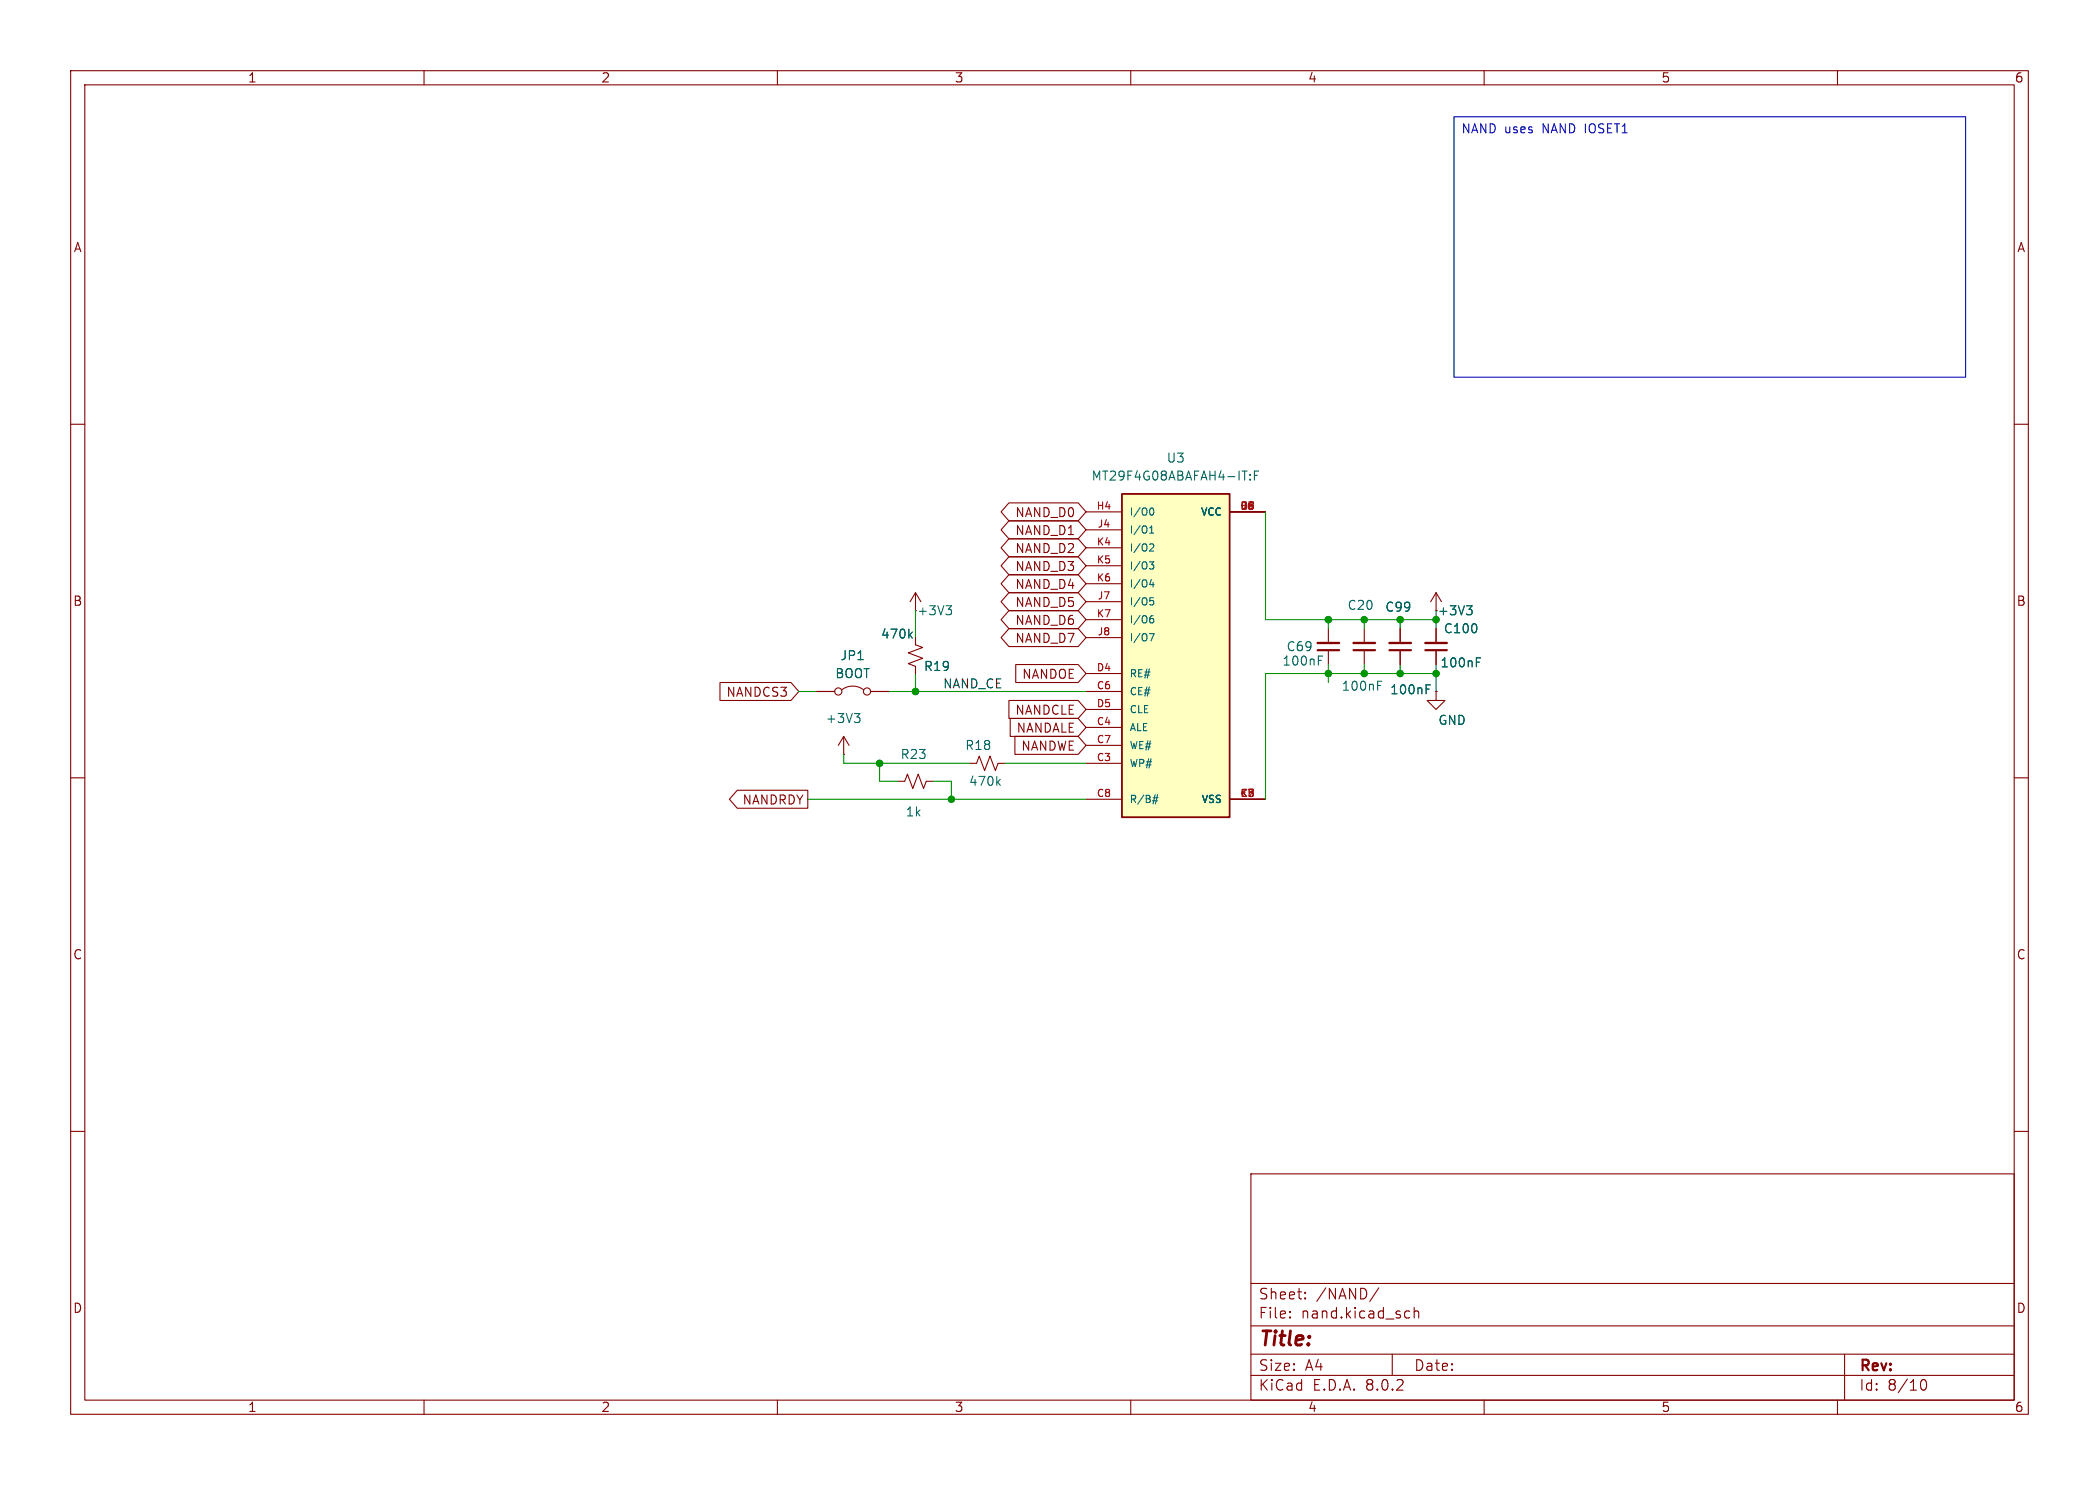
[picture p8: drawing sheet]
(kicad_sch
 (version 20231120)
 (generator "eeschema")
 (generator_version "8.0")
 (paper "A4")
 (lib_symbols
  (symbol "Device:C_Small"
   (pin_numbers hide)
   (pin_names
    (offset 0.254) hide) (exclude_from_sim no) (in_bom yes) (on_board yes)
   (property "Reference" "C" (at 0.254 1.778 0) (effects (font (size 1.27 1.27)) (justify left)))
   (property "Value" "C_Small" (at 0.254 -2.032 0) (effects (font (size 1.27 1.27)) (justify left)))
   (property "Footprint" "" (at 0 0 0) (effects (font (size 1.27 1.27)) (hide yes)))
   (property "Datasheet" "~" (at 0 0 0) (effects (font (size 1.27 1.27)) (hide yes)))
   (property "Description" "Unpolarized capacitor, small symbol" (at 0 0 0) (effects (font (size 1.27 1.27)) (hide yes)))
   (symbol "C_Small_0_1"
    (polyline (pts (xy -1.524 -0.508) (xy 1.524 -0.508)) (stroke (width 0.3302) (type default)) (fill (type none)))
    (polyline (pts (xy -1.524 0.508) (xy 1.524 0.508)) (stroke (width 0.3048) (type default)) (fill (type none))))
   (symbol "C_Small_1_1"
    (pin passive line (at 0 2.54 270) (length 2.032) (name "~" (effects (font (size 1.27 1.27)))) (number "1" (effects (font (size 1.27 1.27)))))
    (pin passive line (at 0 -2.54 90) (length 2.032) (name "~" (effects (font (size 1.27 1.27)))) (number "2" (effects (font (size 1.27 1.27)))))))
  (symbol "Device:R_Small_US"
   (pin_numbers hide)
   (pin_names
    (offset 0.254) hide) (exclude_from_sim no) (in_bom yes) (on_board yes)
   (property "Reference" "R" (at 0.762 0.508 0) (effects (font (size 1.27 1.27)) (justify left)))
   (property "Value" "R_Small_US" (at 0.762 -1.016 0) (effects (font (size 1.27 1.27)) (justify left)))
   (property "Footprint" "" (at 0 0 0) (effects (font (size 1.27 1.27)) (hide yes)))
   (property "Datasheet" "~" (at 0 0 0) (effects (font (size 1.27 1.27)) (hide yes)))
   (property "Description" "Resistor, small US symbol" (at 0 0 0) (effects (font (size 1.27 1.27)) (hide yes)))
   (symbol "R_Small_US_1_1"
    (polyline (pts (xy 0 0) (xy 1.016 -0.381) (xy 0 -0.762) (xy -1.016 -1.143) (xy 0 -1.524)) (stroke (width 0) (type default)) (fill (type none)))
    (polyline (pts (xy 0 1.524) (xy 1.016 1.143) (xy 0 0.762) (xy -1.016 0.381) (xy 0 0)) (stroke (width 0) (type default)) (fill (type none)))
    (pin passive line (at 0 2.54 270) (length 1.016) (name "~" (effects (font (size 1.27 1.27)))) (number "1" (effects (font (size 1.27 1.27)))))
    (pin passive line (at 0 -2.54 90) (length 1.016) (name "~" (effects (font (size 1.27 1.27)))) (number "2" (effects (font (size 1.27 1.27)))))))
  (symbol "GhazanCustom:MT29F4G08ABAFAH4-IT{colon}F"
   (pin_names
    (offset 1.016)) (exclude_from_sim no) (in_bom yes) (on_board yes)
   (property "Reference" "U" (at -7.6317 23.4038 0) (effects (font (size 1.27 1.27)) (justify left bottom)))
   (property "Value" "MT29F4G08ABAFAH4-IT:F" (at -7.6476 -25.492 0) (effects (font (size 1.27 1.27)) (justify left bottom)))
   (property "Footprint" "MT29F4G08ABBDAHCIT_D:BGA63C80P10X12_1050X1300X100N" (at 0 0 0) (effects (font (size 1.27 1.27)) (justify bottom) (hide yes)))
   (property "Datasheet" "" (at 0 0 0) (effects (font (size 1.27 1.27)) (hide yes)))
   (property "Description" "" (at 0 0 0) (effects (font (size 1.27 1.27)) (hide yes)))
   (property "MF" "Micron Technology" (at 0 0 0) (effects (font (size 1.27 1.27)) (justify bottom) (hide yes)))
   (property "Description_1" "\nFLASH - NAND Memory IC 4Gb (512M x 8) Parallel 63-VFBGA (10.5x13)\n" (at 0 0 0) (effects (font (size 1.27 1.27)) (justify bottom) (hide yes)))
   (property "Package" "VFBGA-63 Micron" (at 0 0 0) (effects (font (size 1.27 1.27)) (justify bottom) (hide yes)))
   (property "Price" "None" (at 0 0 0) (effects (font (size 1.27 1.27)) (justify bottom) (hide yes)))
   (property "Check_prices" "https://www.snapeda.com/parts/MT29F4G08ABBDAHCIT:D/Micron+Technology+Inc./view-part/?ref=eda" (at 0 0 0) (effects (font (size 1.27 1.27)) (justify bottom) (hide yes)))
   (property "SnapEDA_Link" "https://www.snapeda.com/parts/MT29F4G08ABBDAHCIT:D/Micron+Technology+Inc./view-part/?ref=snap" (at 0 0 0) (effects (font (size 1.27 1.27)) (justify bottom) (hide yes)))
   (property "MP" "MT29F4G08ABBDAHCIT:D" (at 0 0 0) (effects (font (size 1.27 1.27)) (justify bottom) (hide yes)))
   (property "Availability" "In Stock" (at 0 0 0) (effects (font (size 1.27 1.27)) (justify bottom) (hide yes)))
   (property "MANUFACTURER" "Micron" (at 0 0 0) (effects (font (size 1.27 1.27)) (justify bottom) (hide yes)))
   (symbol "MT29F4G08ABAFAH4-IT{colon}F_0_0"
    (rectangle (start -7.62 22.86) (end 7.62 -22.86) (stroke (width 0.254) (type default)) (fill (type background)))
    (pin input line (at -12.7 -15.24 0) (length 5.08) (name "WP#" (effects (font (size 1.016 1.016)))) (number "C3" (effects (font (size 1.016 1.016)))))
    (pin input line (at -12.7 -10.16 0) (length 5.08) (name "ALE" (effects (font (size 1.016 1.016)))) (number "C4" (effects (font (size 1.016 1.016)))))
    (pin power_in line (at 12.7 -20.32 180) (length 5.08) (name "VSS" (effects (font (size 1.016 1.016)))) (number "C5" (effects (font (size 1.016 1.016)))))
    (pin bidirectional line (at -12.7 -5.08 0) (length 5.08) (name "CE#" (effects (font (size 1.016 1.016)))) (number "C6" (effects (font (size 1.016 1.016)))))
    (pin input line (at -12.7 -12.7 0) (length 5.08) (name "WE#" (effects (font (size 1.016 1.016)))) (number "C7" (effects (font (size 1.016 1.016)))))
    (pin output line (at -12.7 -20.32 0) (length 5.08) (name "R/B#" (effects (font (size 1.016 1.016)))) (number "C8" (effects (font (size 1.016 1.016)))))
    (pin power_in line (at 12.7 20.32 180) (length 5.08) (name "VCC" (effects (font (size 1.016 1.016)))) (number "D3" (effects (font (size 1.016 1.016)))))
    (pin input line (at -12.7 -2.54 0) (length 5.08) (name "RE#" (effects (font (size 1.016 1.016)))) (number "D4" (effects (font (size 1.016 1.016)))))
    (pin input line (at -12.7 -7.62 0) (length 5.08) (name "CLE" (effects (font (size 1.016 1.016)))) (number "D5" (effects (font (size 1.016 1.016)))))
    (pin power_in line (at 12.7 -20.32 180) (length 5.08) (name "VSS" (effects (font (size 1.016 1.016)))) (number "F7" (effects (font (size 1.016 1.016)))))
    (pin power_in line (at 12.7 20.32 180) (length 5.08) (name "VCC" (effects (font (size 1.016 1.016)))) (number "G4" (effects (font (size 1.016 1.016)))))
    (pin bidirectional line (at -12.7 20.32 0) (length 5.08) (name "I/O0" (effects (font (size 1.016 1.016)))) (number "H4" (effects (font (size 1.016 1.016)))))
    (pin power_in line (at 12.7 20.32 180) (length 5.08) (name "VCC" (effects (font (size 1.016 1.016)))) (number "H8" (effects (font (size 1.016 1.016)))))
    (pin bidirectional line (at -12.7 17.78 0) (length 5.08) (name "I/O1" (effects (font (size 1.016 1.016)))) (number "J4" (effects (font (size 1.016 1.016)))))
    (pin power_in line (at 12.7 20.32 180) (length 5.08) (name "VCC" (effects (font (size 1.016 1.016)))) (number "J6" (effects (font (size 1.016 1.016)))))
    (pin bidirectional line (at -12.7 7.62 0) (length 5.08) (name "I/O5" (effects (font (size 1.016 1.016)))) (number "J7" (effects (font (size 1.016 1.016)))))
    (pin bidirectional line (at -12.7 2.54 0) (length 5.08) (name "I/O7" (effects (font (size 1.016 1.016)))) (number "J8" (effects (font (size 1.016 1.016)))))
    (pin power_in line (at 12.7 -20.32 180) (length 5.08) (name "VSS" (effects (font (size 1.016 1.016)))) (number "K3" (effects (font (size 1.016 1.016)))))
    (pin bidirectional line (at -12.7 15.24 0) (length 5.08) (name "I/O2" (effects (font (size 1.016 1.016)))) (number "K4" (effects (font (size 1.016 1.016)))))
    (pin bidirectional line (at -12.7 12.7 0) (length 5.08) (name "I/O3" (effects (font (size 1.016 1.016)))) (number "K5" (effects (font (size 1.016 1.016)))))
    (pin bidirectional line (at -12.7 10.16 0) (length 5.08) (name "I/O4" (effects (font (size 1.016 1.016)))) (number "K6" (effects (font (size 1.016 1.016)))))
    (pin bidirectional line (at -12.7 5.08 0) (length 5.08) (name "I/O6" (effects (font (size 1.016 1.016)))) (number "K7" (effects (font (size 1.016 1.016)))))
    (pin power_in line (at 12.7 -20.32 180) (length 5.08) (name "VSS" (effects (font (size 1.016 1.016)))) (number "K8" (effects (font (size 1.016 1.016)))))))
  (symbol "Jumper:Jumper_2_Bridged"
   (pin_numbers hide)
   (pin_names
    (offset 0) hide) (exclude_from_sim yes) (in_bom yes) (on_board yes)
   (property "Reference" "JP" (at 0 1.905 0) (effects (font (size 1.27 1.27))))
   (property "Value" "Jumper_2_Bridged" (at 0 -2.54 0) (effects (font (size 1.27 1.27))))
   (property "Footprint" "" (at 0 0 0) (effects (font (size 1.27 1.27)) (hide yes)))
   (property "Datasheet" "~" (at 0 0 0) (effects (font (size 1.27 1.27)) (hide yes)))
   (property "Description" "Jumper, 2-pole, closed/bridged" (at 0 0 0) (effects (font (size 1.27 1.27)) (hide yes)))
   (symbol "Jumper_2_Bridged_0_0"
    (circle (center -2.032 0) (radius 0.508) (stroke (width 0) (type default)) (fill (type none)))
    (circle (center 2.032 0) (radius 0.508) (stroke (width 0) (type default)) (fill (type none))))
   (symbol "Jumper_2_Bridged_0_1"
    (arc (start 1.524 0.254) (mid 0 0.762) (end -1.524 0.254) (stroke (width 0) (type default)) (fill (type none))))
   (symbol "Jumper_2_Bridged_1_1"
    (pin passive line (at -5.08 0 0) (length 2.54) (name "A" (effects (font (size 1.27 1.27)))) (number "1" (effects (font (size 1.27 1.27)))))
    (pin passive line (at 5.08 0 180) (length 2.54) (name "B" (effects (font (size 1.27 1.27)))) (number "2" (effects (font (size 1.27 1.27)))))))
  (symbol "power:+3V3"
   (power)
   (pin_numbers hide)
   (pin_names
    (offset 0) hide) (exclude_from_sim no) (in_bom yes) (on_board yes)
   (property "Reference" "#PWR" (at 0 -3.81 0) (effects (font (size 1.27 1.27)) (hide yes)))
   (property "Value" "+3V3" (at 0 3.556 0) (effects (font (size 1.27 1.27))))
   (property "Footprint" "" (at 0 0 0) (effects (font (size 1.27 1.27)) (hide yes)))
   (property "Datasheet" "" (at 0 0 0) (effects (font (size 1.27 1.27)) (hide yes)))
   (property "Description" "Power symbol creates a global label with name \"+3V3\"" (at 0 0 0) (effects (font (size 1.27 1.27)) (hide yes)))
   (symbol "+3V3_0_1"
    (polyline (pts (xy -0.762 1.27) (xy 0 2.54)) (stroke (width 0) (type default)) (fill (type none)))
    (polyline (pts (xy 0 0) (xy 0 2.54)) (stroke (width 0) (type default)) (fill (type none)))
    (polyline (pts (xy 0 2.54) (xy 0.762 1.27)) (stroke (width 0) (type default)) (fill (type none))))
   (symbol "+3V3_1_1"
    (pin power_in line (at 0 0 90) (length 0) (name "~" (effects (font (size 1.27 1.27)))) (number "1" (effects (font (size 1.27 1.27)))))))
  (symbol "power:GND"
   (power)
   (pin_numbers hide)
   (pin_names
    (offset 0) hide) (exclude_from_sim no) (in_bom yes) (on_board yes)
   (property "Reference" "#PWR" (at 0 -6.35 0) (effects (font (size 1.27 1.27)) (hide yes)))
   (property "Value" "GND" (at 0 -3.81 0) (effects (font (size 1.27 1.27))))
   (property "Footprint" "" (at 0 0 0) (effects (font (size 1.27 1.27)) (hide yes)))
   (property "Datasheet" "" (at 0 0 0) (effects (font (size 1.27 1.27)) (hide yes)))
   (property "Description" "Power symbol creates a global label with name \"GND\" , ground" (at 0 0 0) (effects (font (size 1.27 1.27)) (hide yes)))
   (symbol "GND_0_1"
    (polyline (pts (xy 0 0) (xy 0 -1.27) (xy 1.27 -1.27) (xy 0 -2.54) (xy -1.27 -1.27) (xy 0 -1.27)) (stroke (width 0) (type default)) (fill (type none))))
   (symbol "GND_1_1"
    (pin power_in line (at 0 0 270) (length 0) (name "~" (effects (font (size 1.27 1.27)))) (number "1" (effects (font (size 1.27 1.27))))))))
 (junction
  (at 203.2 95.25)
  (diameter 0)
  (color 0 0 0 0))
 (junction
  (at 198.12 95.25)
  (diameter 0)
  (color 0 0 0 0))
 (junction
  (at 187.96 95.25)
  (diameter 0)
  (color 0 0 0 0))
 (junction
  (at 193.04 95.25)
  (diameter 0)
  (color 0 0 0 0))
 (junction
  (at 193.04 87.63)
  (diameter 0)
  (color 0 0 0 0))
 (junction
  (at 198.12 87.63)
  (diameter 0)
  (color 0 0 0 0))
 (junction
  (at 134.62 113.03)
  (diameter 0)
  (color 0 0 0 0))
 (junction
  (at 203.2 87.63)
  (diameter 0)
  (color 0 0 0 0))
 (junction
  (at 187.96 87.63)
  (diameter 0)
  (color 0 0 0 0))
 (junction
  (at 129.54 97.79)
  (diameter 0)
  (color 0 0 0 0))
 (junction
  (at 124.46 107.95)
  (diameter 0)
  (color 0 0 0 0))
 (wire
  (pts (xy 124.46 107.95) (xy 119.38 107.95))
  (stroke (width 0) (type default)))
 (wire
  (pts (xy 127 110.49) (xy 124.46 110.49))
  (stroke (width 0) (type default)))
 (wire
  (pts (xy 125.73 97.79) (xy 129.54 97.79))
  (stroke (width 0) (type default)))
 (wire
  (pts (xy 132.08 110.49) (xy 134.62 110.49))
  (stroke (width 0) (type default)))
 (wire
  (pts (xy 193.04 87.63) (xy 193.04 88.9))
  (stroke (width 0) (type default)))
 (wire
  (pts (xy 187.96 95.25) (xy 193.04 95.25))
  (stroke (width 0) (type default)))
 (wire
  (pts (xy 203.2 95.25) (xy 203.2 97.79))
  (stroke (width 0) (type default)))
 (wire
  (pts (xy 134.62 113.03) (xy 153.67 113.03))
  (stroke (width 0) (type default)))
 (wire
  (pts (xy 179.07 87.63) (xy 187.96 87.63))
  (stroke (width 0) (type default)))
 (wire
  (pts (xy 113.03 97.79) (xy 115.57 97.79))
  (stroke (width 0) (type default)))
 (wire
  (pts (xy 203.2 88.9) (xy 203.2 87.63))
  (stroke (width 0) (type default)))
 (wire
  (pts (xy 193.04 93.98) (xy 193.04 95.25))
  (stroke (width 0) (type default)))
 (wire
  (pts (xy 142.24 107.95) (xy 153.67 107.95))
  (stroke (width 0) (type default)))
 (wire
  (pts (xy 203.2 95.25) (xy 198.12 95.25))
  (stroke (width 0) (type default)))
 (wire
  (pts (xy 119.38 107.95) (xy 119.38 106.68))
  (stroke (width 0) (type default)))
 (wire
  (pts (xy 179.07 72.39) (xy 179.07 87.63))
  (stroke (width 0) (type default)))
 (wire
  (pts (xy 129.54 86.36) (xy 129.54 90.17))
  (stroke (width 0) (type default)))
 (wire
  (pts (xy 198.12 87.63) (xy 193.04 87.63))
  (stroke (width 0) (type default)))
 (wire
  (pts (xy 203.2 87.63) (xy 198.12 87.63))
  (stroke (width 0) (type default)))
 (wire
  (pts (xy 198.12 87.63) (xy 198.12 88.9))
  (stroke (width 0) (type default)))
 (wire
  (pts (xy 187.96 87.63) (xy 187.96 88.9))
  (stroke (width 0) (type default)))
 (wire
  (pts (xy 187.96 87.63) (xy 193.04 87.63))
  (stroke (width 0) (type default)))
 (wire
  (pts (xy 179.07 95.25) (xy 187.96 95.25))
  (stroke (width 0) (type default)))
 (wire
  (pts (xy 129.54 95.25) (xy 129.54 97.79))
  (stroke (width 0) (type default)))
 (wire
  (pts (xy 137.16 107.95) (xy 124.46 107.95))
  (stroke (width 0) (type default)))
 (wire
  (pts (xy 129.54 97.79) (xy 153.67 97.79))
  (stroke (width 0) (type default)))
 (wire
  (pts (xy 124.46 110.49) (xy 124.46 107.95))
  (stroke (width 0) (type default)))
 (wire
  (pts (xy 203.2 93.98) (xy 203.2 95.25))
  (stroke (width 0) (type default)))
 (wire
  (pts (xy 198.12 93.98) (xy 198.12 95.25))
  (stroke (width 0) (type default)))
 (wire
  (pts (xy 179.07 113.03) (xy 179.07 95.25))
  (stroke (width 0) (type default)))
 (wire
  (pts (xy 114.3 113.03) (xy 134.62 113.03))
  (stroke (width 0) (type default)))
 (wire
  (pts (xy 203.2 86.36) (xy 203.2 87.63))
  (stroke (width 0) (type default)))
 (wire
  (pts (xy 187.96 95.25) (xy 187.96 96.52))
  (stroke (width 0) (type default)))
 (wire
  (pts (xy 187.96 93.98) (xy 187.96 95.25))
  (stroke (width 0) (type default)))
 (wire
  (pts (xy 198.12 95.25) (xy 193.04 95.25))
  (stroke (width 0) (type default)))
 (wire
  (pts (xy 134.62 110.49) (xy 134.62 113.03))
  (stroke (width 0) (type default)))
 (text_box "NAND uses NAND IOSET1\n"
  (exclude_from_sim no)
  (at 205.74 16.51 0)
  (size 72.39 36.83)
  (stroke (width 0) (type default))
  (fill (type none))
  (effects (font (size 1.27 1.27)) (justify left top)))
 (label "NAND_CE"
  (at 133.35 97.79 0)
  (fields_autoplaced yes)
  (effects (font (size 1.27 1.27)) (justify left bottom)))
 (global_label "NAND_D1"
  (shape bidirectional)
  (at 153.67 74.93 180)
  (fields_autoplaced yes)
  (effects (font (size 1.27 1.27)) (justify right))
  (property "Intersheetrefs" "${INTERSHEET_REFS}" (at 141.1068 74.93 0) (effects (font (size 1.27 1.27)) (justify right) (hide yes))))
 (global_label "NANDCS3"
  (shape input)
  (at 113.03 97.79 180)
  (fields_autoplaced yes)
  (effects (font (size 1.27 1.27)) (justify right))
  (property "Intersheetrefs" "${INTERSHEET_REFS}" (at 101.3362 97.79 0) (effects (font (size 1.27 1.27)) (justify right) (hide yes))))
 (global_label "NANDCLE"
  (shape input)
  (at 153.67 100.33 180)
  (fields_autoplaced yes)
  (effects (font (size 1.27 1.27)) (justify right))
  (property "Intersheetrefs" "${INTERSHEET_REFS}" (at 142.2181 100.33 0) (effects (font (size 1.27 1.27)) (justify right) (hide yes))))
 (global_label "NAND_D0"
  (shape bidirectional)
  (at 153.67 72.39 180)
  (fields_autoplaced yes)
  (effects (font (size 1.27 1.27)) (justify right))
  (property "Intersheetrefs" "${INTERSHEET_REFS}" (at 141.1068 72.39 0) (effects (font (size 1.27 1.27)) (justify right) (hide yes))))
 (global_label "NAND_D4"
  (shape bidirectional)
  (at 153.67 82.55 180)
  (fields_autoplaced yes)
  (effects (font (size 1.27 1.27)) (justify right))
  (property "Intersheetrefs" "${INTERSHEET_REFS}" (at 141.1068 82.55 0) (effects (font (size 1.27 1.27)) (justify right) (hide yes))))
 (global_label "NAND_D2"
  (shape bidirectional)
  (at 153.67 77.47 180)
  (fields_autoplaced yes)
  (effects (font (size 1.27 1.27)) (justify right))
  (property "Intersheetrefs" "${INTERSHEET_REFS}" (at 141.1068 77.47 0) (effects (font (size 1.27 1.27)) (justify right) (hide yes))))
 (global_label "NAND_D3"
  (shape bidirectional)
  (at 153.67 80.01 180)
  (fields_autoplaced yes)
  (effects (font (size 1.27 1.27)) (justify right))
  (property "Intersheetrefs" "${INTERSHEET_REFS}" (at 141.1068 80.01 0) (effects (font (size 1.27 1.27)) (justify right) (hide yes))))
 (global_label "NANDRDY"
  (shape output)
  (at 114.3 113.03 180)
  (fields_autoplaced yes)
  (effects (font (size 1.27 1.27)) (justify right))
  (property "Intersheetrefs" "${INTERSHEET_REFS}" (at 102.6666 113.03 0) (effects (font (size 1.27 1.27)) (justify right) (hide yes))))
 (global_label "NANDWE"
  (shape input)
  (at 153.67 105.41 180)
  (fields_autoplaced yes)
  (effects (font (size 1.27 1.27)) (justify right))
  (property "Intersheetrefs" "${INTERSHEET_REFS}" (at 143.0648 105.41 0) (effects (font (size 1.27 1.27)) (justify right) (hide yes))))
 (global_label "NANDOE"
  (shape input)
  (at 153.67 95.25 180)
  (fields_autoplaced yes)
  (effects (font (size 1.27 1.27)) (justify right))
  (property "Intersheetrefs" "${INTERSHEET_REFS}" (at 143.1857 95.25 0) (effects (font (size 1.27 1.27)) (justify right) (hide yes))))
 (global_label "NAND_D7"
  (shape bidirectional)
  (at 153.67 90.17 180)
  (fields_autoplaced yes)
  (effects (font (size 1.27 1.27)) (justify right))
  (property "Intersheetrefs" "${INTERSHEET_REFS}" (at 141.1068 90.17 0) (effects (font (size 1.27 1.27)) (justify right) (hide yes))))
 (global_label "NAND_D6"
  (shape bidirectional)
  (at 153.67 87.63 180)
  (fields_autoplaced yes)
  (effects (font (size 1.27 1.27)) (justify right))
  (property "Intersheetrefs" "${INTERSHEET_REFS}" (at 141.1068 87.63 0) (effects (font (size 1.27 1.27)) (justify right) (hide yes))))
 (global_label "NAND_D5"
  (shape bidirectional)
  (at 153.67 85.09 180)
  (fields_autoplaced yes)
  (effects (font (size 1.27 1.27)) (justify right))
  (property "Intersheetrefs" "${INTERSHEET_REFS}" (at 141.1068 85.09 0) (effects (font (size 1.27 1.27)) (justify right) (hide yes))))
 (global_label "NANDALE"
  (shape input)
  (at 153.67 102.87 180)
  (fields_autoplaced yes)
  (effects (font (size 1.27 1.27)) (justify right))
  (property "Intersheetrefs" "${INTERSHEET_REFS}" (at 142.3995 102.87 0) (effects (font (size 1.27 1.27)) (justify right) (hide yes))))
 (symbol
  (lib_id "Device:C_Small")
  (at 193.04 91.44 180)
  (unit 1)
  (exclude_from_sim no)
  (in_bom yes)
  (on_board yes)
  (dnp no)
  (property "Reference" "C20" (at 192.532 85.598 0) (effects (font (size 1.27 1.27))))
  (property "Value" "100nF" (at 192.786 97.028 0) (effects (font (size 1.27 1.27))))
  (property "Footprint" "Capacitor_SMD:C_0402_1005Metric" (at 193.04 91.44 0) (effects (font (size 1.27 1.27)) (hide yes)))
  (property "Datasheet" "~" (at 193.04 91.44 0) (effects (font (size 1.27 1.27)) (hide yes)))
  (property "Description" "Unpolarized capacitor, small symbol" (at 193.04 91.44 0) (effects (font (size 1.27 1.27)) (hide yes)))
  (pin "1")
  (pin "2"))
 (symbol
  (lib_id "Device:R_Small_US")
  (at 129.54 92.71 180)
  (unit 1)
  (exclude_from_sim no)
  (in_bom yes)
  (on_board yes)
  (dnp no)
  (property "Reference" "R19" (at 132.588 94.234 0) (effects (font (size 1.27 1.27))))
  (property "Value" "470k" (at 127 89.662 0) (effects (font (size 1.27 1.27))))
  (property "Footprint" "Resistor_SMD:R_0603_1608Metric" (at 129.54 92.71 0) (effects (font (size 1.27 1.27)) (hide yes)))
  (property "Datasheet" "AC0603FR-07182KL" (at 129.54 92.71 0) (effects (font (size 1.27 1.27)) (hide yes)))
  (property "Description" "AC0603FR-07182KL" (at 129.54 92.71 0) (effects (font (size 1.27 1.27)) (hide yes)))
  (pin "2")
  (pin "1"))
 (symbol
  (lib_id "Jumper:Jumper_2_Bridged")
  (at 120.65 97.79 0)
  (unit 1)
  (exclude_from_sim yes)
  (in_bom yes)
  (on_board yes)
  (dnp no)
  (fields_autoplaced yes)
  (property "Reference" "JP1" (at 120.65 92.71 0) (effects (font (size 1.27 1.27))))
  (property "Value" "BOOT" (at 120.65 95.25 0) (effects (font (size 1.27 1.27))))
  (property "Footprint" "Connector_PinHeader_2.54mm:PinHeader_1x02_P2.54mm_Vertical" (at 120.65 97.79 0) (effects (font (size 1.27 1.27)) (hide yes)))
  (property "Datasheet" "~" (at 120.65 97.79 0) (effects (font (size 1.27 1.27)) (hide yes)))
  (property "Description" "Jumper, 2-pole, closed/bridged" (at 120.65 97.79 0) (effects (font (size 1.27 1.27)) (hide yes)))
  (pin "1")
  (pin "2"))
 (symbol
  (lib_id "Device:C_Small")
  (at 187.96 91.44 180)
  (unit 1)
  (exclude_from_sim no)
  (in_bom yes)
  (on_board yes)
  (dnp no)
  (property "Reference" "C69" (at 183.896 91.44 0) (effects (font (size 1.27 1.27))))
  (property "Value" "100nF" (at 184.404 93.472 0) (effects (font (size 1.27 1.27))))
  (property "Footprint" "Capacitor_SMD:C_0402_1005Metric" (at 187.96 91.44 0) (effects (font (size 1.27 1.27)) (hide yes)))
  (property "Datasheet" "~" (at 187.96 91.44 0) (effects (font (size 1.27 1.27)) (hide yes)))
  (property "Description" "Unpolarized capacitor, small symbol" (at 187.96 91.44 0) (effects (font (size 1.27 1.27)) (hide yes)))
  (pin "1")
  (pin "2"))
 (symbol
  (lib_id "Device:R_Small_US")
  (at 129.54 110.49 270)
  (unit 1)
  (exclude_from_sim no)
  (in_bom yes)
  (on_board yes)
  (dnp no)
  (property "Reference" "R23" (at 129.286 106.68 90) (effects (font (size 1.27 1.27))))
  (property "Value" "1k" (at 129.286 114.808 90) (effects (font (size 1.27 1.27))))
  (property "Footprint" "Resistor_SMD:R_0603_1608Metric" (at 129.54 110.49 0) (effects (font (size 1.27 1.27)) (hide yes)))
  (property "Datasheet" "AC0603FR-07182KL" (at 129.54 110.49 0) (effects (font (size 1.27 1.27)) (hide yes)))
  (property "Description" "AC0603FR-07182KL" (at 129.54 110.49 0) (effects (font (size 1.27 1.27)) (hide yes)))
  (pin "2")
  (pin "1"))
 (symbol
  (lib_id "power:+3V3")
  (at 119.38 106.68 0)
  (unit 1)
  (exclude_from_sim no)
  (in_bom yes)
  (on_board yes)
  (dnp no)
  (fields_autoplaced yes)
  (property "Reference" "#PWR0105" (at 119.38 110.49 0) (effects (font (size 1.27 1.27)) (hide yes)))
  (property "Value" "+3V3" (at 119.38 101.6 0) (effects (font (size 1.27 1.27))))
  (property "Footprint" "" (at 119.38 106.68 0) (effects (font (size 1.27 1.27)) (hide yes)))
  (property "Datasheet" "" (at 119.38 106.68 0) (effects (font (size 1.27 1.27)) (hide yes)))
  (property "Description" "Power symbol creates a global label with name \"+3V3\"" (at 119.38 106.68 0) (effects (font (size 1.27 1.27)) (hide yes)))
  (pin "1"))
 (symbol
  (lib_id "power:+3V3")
  (at 129.54 86.36 0)
  (unit 1)
  (exclude_from_sim no)
  (in_bom yes)
  (on_board yes)
  (dnp no)
  (property "Reference" "#PWR0109" (at 129.54 90.17 0) (effects (font (size 1.27 1.27)) (hide yes)))
  (property "Value" "+3V3" (at 132.334 86.36 0) (effects (font (size 1.27 1.27))))
  (property "Footprint" "" (at 129.54 86.36 0) (effects (font (size 1.27 1.27)) (hide yes)))
  (property "Datasheet" "" (at 129.54 86.36 0) (effects (font (size 1.27 1.27)) (hide yes)))
  (property "Description" "Power symbol creates a global label with name \"+3V3\"" (at 129.54 86.36 0) (effects (font (size 1.27 1.27)) (hide yes)))
  (pin "1"))
 (symbol
  (lib_id "Device:C_Small")
  (at 203.2 91.44 180)
  (unit 1)
  (exclude_from_sim no)
  (in_bom yes)
  (on_board yes)
  (dnp no)
  (property "Reference" "C100" (at 206.756 88.9 0) (effects (font (size 1.27 1.27))))
  (property "Value" "100nF" (at 206.756 93.726 0) (effects (font (size 1.27 1.27))))
  (property "Footprint" "Capacitor_SMD:C_0402_1005Metric" (at 203.2 91.44 0) (effects (font (size 1.27 1.27)) (hide yes)))
  (property "Datasheet" "~" (at 203.2 91.44 0) (effects (font (size 1.27 1.27)) (hide yes)))
  (property "Description" "Unpolarized capacitor, small symbol" (at 203.2 91.44 0) (effects (font (size 1.27 1.27)) (hide yes)))
  (pin "1")
  (pin "2"))
 (symbol
  (lib_id "Device:C_Small")
  (at 198.12 91.44 180)
  (unit 1)
  (exclude_from_sim no)
  (in_bom yes)
  (on_board yes)
  (dnp no)
  (property "Reference" "C99" (at 197.866 85.852 0) (effects (font (size 1.27 1.27))))
  (property "Value" "100nF" (at 199.644 97.536 0) (effects (font (size 1.27 1.27))))
  (property "Footprint" "Capacitor_SMD:C_0402_1005Metric" (at 198.12 91.44 0) (effects (font (size 1.27 1.27)) (hide yes)))
  (property "Datasheet" "~" (at 198.12 91.44 0) (effects (font (size 1.27 1.27)) (hide yes)))
  (property "Description" "Unpolarized capacitor, small symbol" (at 198.12 91.44 0) (effects (font (size 1.27 1.27)) (hide yes)))
  (pin "1")
  (pin "2"))
 (symbol
  (lib_id "GhazanCustom:MT29F4G08ABAFAH4-IT{colon}F")
  (at 166.37 92.71 0)
  (unit 1)
  (exclude_from_sim no)
  (in_bom yes)
  (on_board yes)
  (dnp no)
  (fields_autoplaced yes)
  (property "Reference" "U3" (at 166.37 64.77 0) (effects (font (size 1.27 1.27))))
  (property "Value" "MT29F4G08ABAFAH4-IT:F" (at 166.37 67.31 0) (effects (font (size 1.27 1.27))))
  (property "Footprint" "GhazanCustom:BGA63C80P10X12_1050X1300X100N" (at 166.37 92.71 0) (effects (font (size 1.27 1.27)) (justify bottom) (hide yes)))
  (property "Datasheet" "" (at 166.37 92.71 0) (effects (font (size 1.27 1.27)) (hide yes)))
  (property "Description" "" (at 166.37 92.71 0) (effects (font (size 1.27 1.27)) (hide yes)))
  (property "MF" "Micron Technology" (at 166.37 92.71 0) (effects (font (size 1.27 1.27)) (justify bottom) (hide yes)))
  (property "Description_1" "\nFLASH - NAND Memory IC 4Gb (512M x 8) Parallel 63-VFBGA (10.5x13)\n" (at 166.37 92.71 0) (effects (font (size 1.27 1.27)) (justify bottom) (hide yes)))
  (property "Package" "VFBGA-63 Micron" (at 166.37 92.71 0) (effects (font (size 1.27 1.27)) (justify bottom) (hide yes)))
  (property "Price" "None" (at 166.37 92.71 0) (effects (font (size 1.27 1.27)) (justify bottom) (hide yes)))
  (property "Check_prices" "https://www.snapeda.com/parts/MT29F4G08ABBDAHCIT:D/Micron+Technology+Inc./view-part/?ref=eda" (at 166.37 92.71 0) (effects (font (size 1.27 1.27)) (justify bottom) (hide yes)))
  (property "SnapEDA_Link" "https://www.snapeda.com/parts/MT29F4G08ABBDAHCIT:D/Micron+Technology+Inc./view-part/?ref=snap" (at 166.37 92.71 0) (effects (font (size 1.27 1.27)) (justify bottom) (hide yes)))
  (property "MP" "MT29F4G08ABBDAHCIT:D" (at 166.37 92.71 0) (effects (font (size 1.27 1.27)) (justify bottom) (hide yes)))
  (property "Availability" "In Stock" (at 166.37 92.71 0) (effects (font (size 1.27 1.27)) (justify bottom) (hide yes)))
  (property "MANUFACTURER" "Micron" (at 166.37 92.71 0) (effects (font (size 1.27 1.27)) (justify bottom) (hide yes)))
  (pin "K3")
  (pin "K4")
  (pin "K5")
  (pin "K6")
  (pin "K7")
  (pin "K8")
  (pin "C3")
  (pin "C4")
  (pin "H8")
  (pin "J4")
  (pin "J6")
  (pin "J7")
  (pin "J8")
  (pin "C5")
  (pin "C6")
  (pin "C7")
  (pin "C8")
  (pin "D3")
  (pin "D4")
  (pin "D5")
  (pin "F7")
  (pin "G4")
  (pin "H4"))
 (symbol
  (lib_id "power:+3V3")
  (at 203.2 86.36 0)
  (unit 1)
  (exclude_from_sim no)
  (in_bom yes)
  (on_board yes)
  (dnp no)
  (property "Reference" "#PWR0103" (at 203.2 90.17 0) (effects (font (size 1.27 1.27)) (hide yes)))
  (property "Value" "+3V3" (at 205.994 86.36 0) (effects (font (size 1.27 1.27))))
  (property "Footprint" "" (at 203.2 86.36 0) (effects (font (size 1.27 1.27)) (hide yes)))
  (property "Datasheet" "" (at 203.2 86.36 0) (effects (font (size 1.27 1.27)) (hide yes)))
  (property "Description" "Power symbol creates a global label with name \"+3V3\"" (at 203.2 86.36 0) (effects (font (size 1.27 1.27)) (hide yes)))
  (pin "1"))
 (symbol
  (lib_id "Device:R_Small_US")
  (at 139.7 107.95 90)
  (unit 1)
  (exclude_from_sim no)
  (in_bom yes)
  (on_board yes)
  (dnp no)
  (property "Reference" "R18" (at 138.43 105.41 90) (effects (font (size 1.27 1.27))))
  (property "Value" "470k" (at 139.446 110.49 90) (effects (font (size 1.27 1.27))))
  (property "Footprint" "Resistor_SMD:R_0603_1608Metric" (at 139.7 107.95 0) (effects (font (size 1.27 1.27)) (hide yes)))
  (property "Datasheet" "AC0603FR-07182KL" (at 139.7 107.95 0) (effects (font (size 1.27 1.27)) (hide yes)))
  (property "Description" "AC0603FR-07182KL" (at 139.7 107.95 0) (effects (font (size 1.27 1.27)) (hide yes)))
  (pin "2")
  (pin "1"))
 (symbol
  (lib_id "power:GND")
  (at 203.2 97.79 0)
  (mirror y)
  (unit 1)
  (exclude_from_sim no)
  (in_bom yes)
  (on_board yes)
  (dnp no)
  (property "Reference" "#PWR0104" (at 203.2 104.14 0) (effects (font (size 1.27 1.27)) (hide yes)))
  (property "Value" "GND" (at 207.518 101.854 0) (effects (font (size 1.27 1.27)) (justify left)))
  (property "Footprint" "" (at 203.2 97.79 0) (effects (font (size 1.27 1.27)) (hide yes)))
  (property "Datasheet" "" (at 203.2 97.79 0) (effects (font (size 1.27 1.27)) (hide yes)))
  (property "Description" "Power symbol creates a global label with name \"GND\" , ground" (at 203.2 97.79 0) (effects (font (size 1.27 1.27)) (hide yes)))
  (pin "1")))
